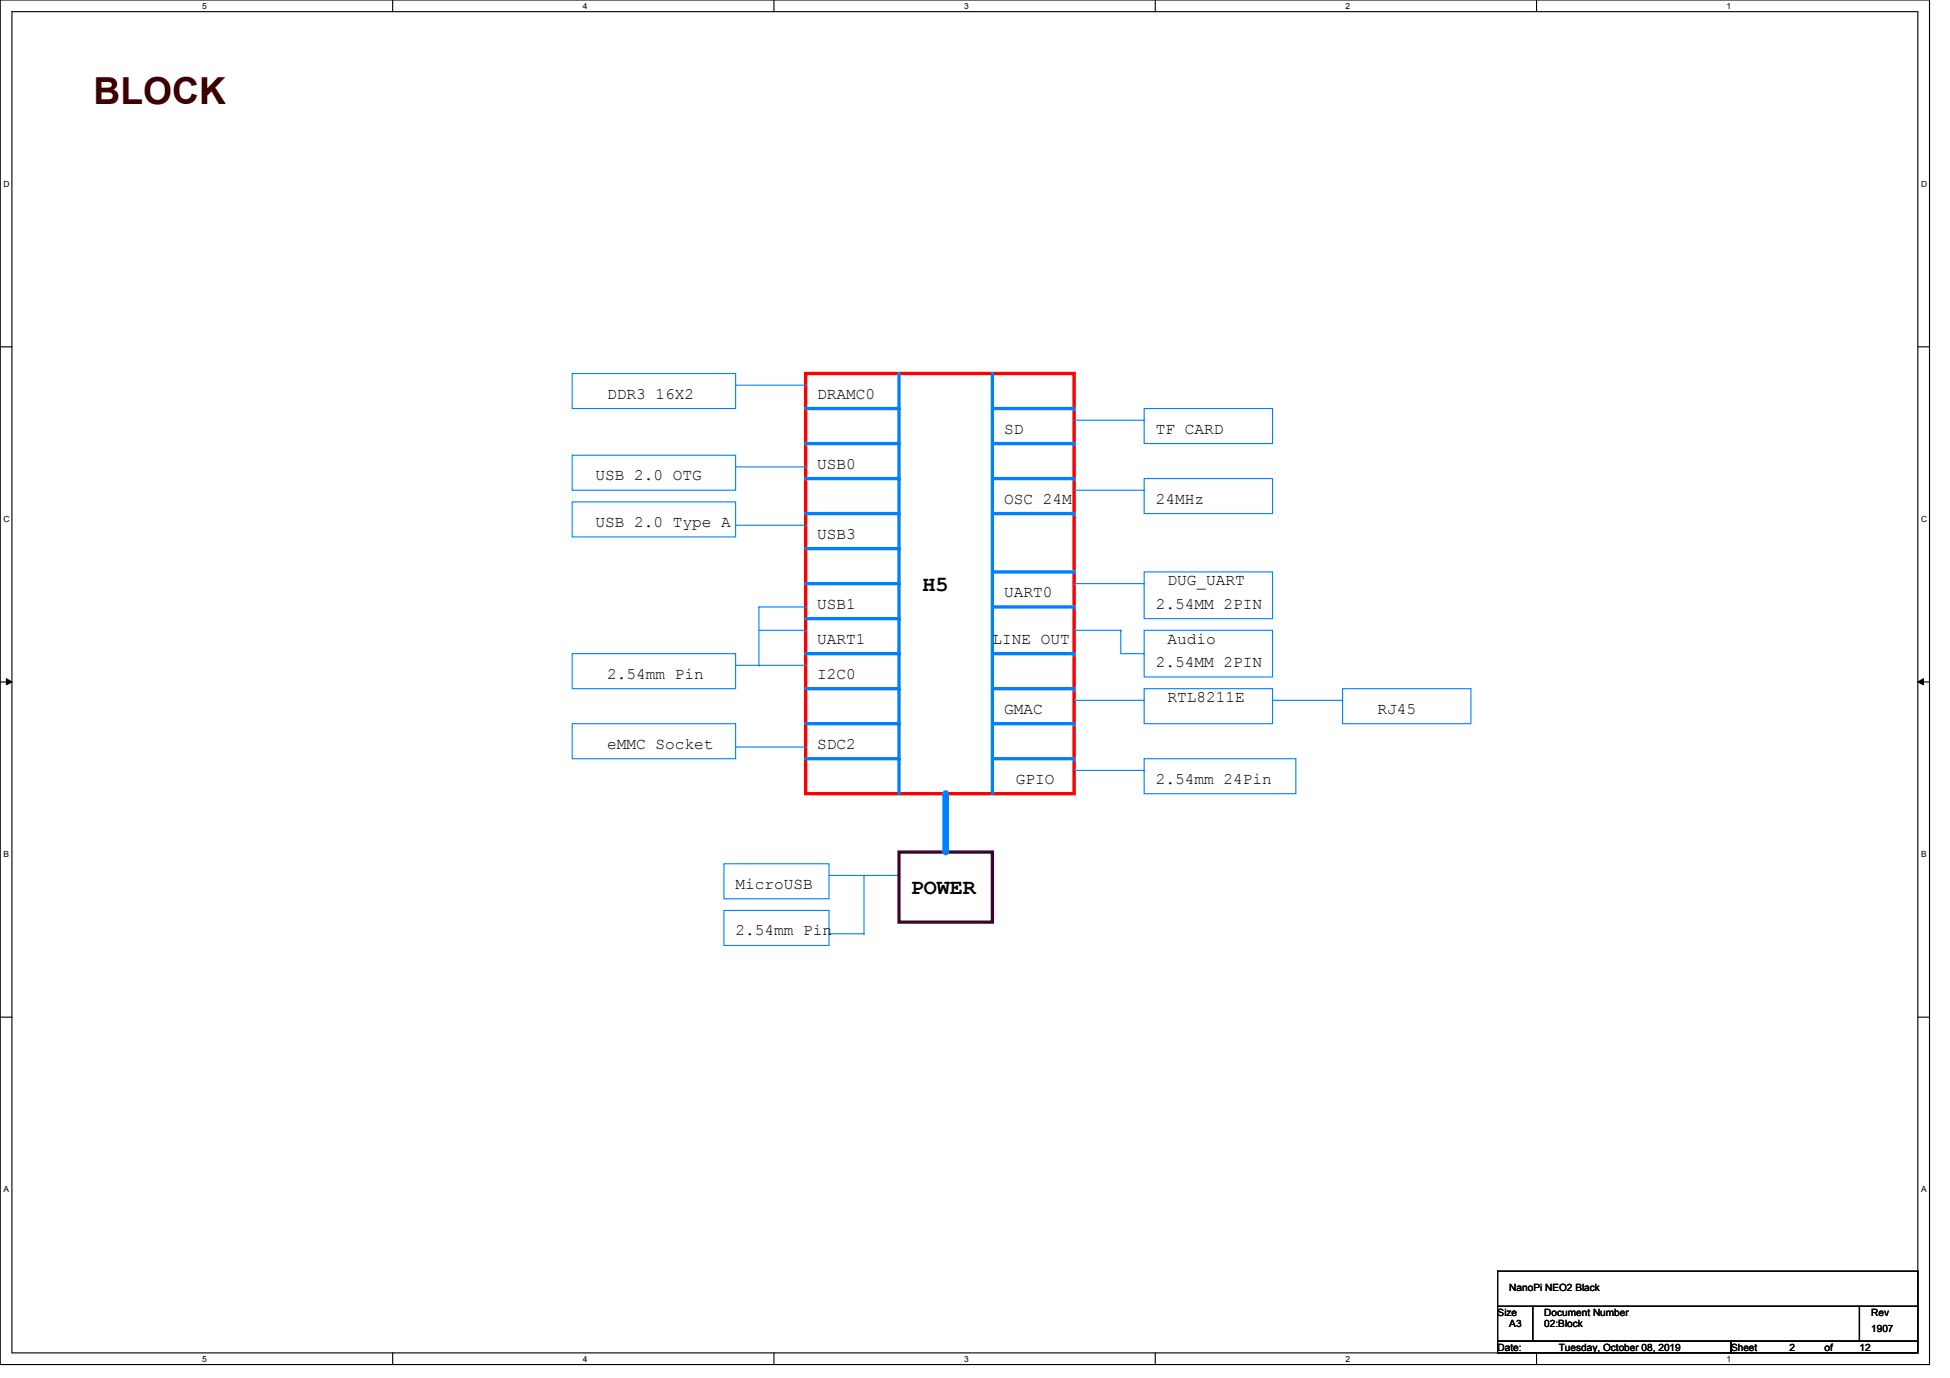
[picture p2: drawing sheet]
<svg xmlns="http://www.w3.org/2000/svg" width="297mm" height="210mm" viewBox="0 0 297 210" stroke-linecap="round" stroke-linejoin="round" font-family="sans-serif">
<path d="M0 0h293.9v207.9h-293.9zM1.8 1.8h290.3v204.3h-290.3z" fill="none" stroke="#000" stroke-width=".17"/>
<g fill="#fff">
<path d="M30.8 .3h.7v1.4h-.7z"/>
<path d="M30.8 206.3h.7v1.5h-.7z"/>
</g>
<path d="M59.8 0v1.8M59.8 206.1v1.8" fill="none" stroke="#000" stroke-width=".17"/>
<g fill="#fff">
<path d="M88.8 .3h.6v1.4h-.6z"/>
<path d="M88.8 206.3h.6v1.5h-.6z"/>
</g>
<path d="M117.9 0v1.8M117.9 206.1v1.8" fill="none" stroke="#000" stroke-width=".17"/>
<g fill="#fff">
<path d="M146.9 .3h.6v1.4h-.6z"/>
<path d="M146.9 206.3h.6v1.5h-.6z"/>
</g>
<path d="M176 0v1.8M176 206.1v1.8" fill="none" stroke="#000" stroke-width=".17"/>
<g fill="#fff">
<path d="M204.9 .3h.7v1.4h-.7z"/>
<path d="M204.9 206.3h.7v1.5h-.7z"/>
</g>
<path d="M234.1 0v1.8M234.1 206.1v1.8" fill="none" stroke="#000" stroke-width=".17"/>
<g fill="#fff">
<path d="M263 .3h.7v1.4h-.7z"/>
<path d="M263 206.3h.7v1.5h-.7z"/>
<path d="M.5 27.3h1v1.4h-1z"/>
<path d="M292.6 27.3h1v1.4h-1z"/>
<path d="M.5 78.3h1v1.5h-1z"/>
<path d="M292.6 78.3h1v1.5h-1z"/>
</g>
<path d="M0 52.8h1.8M292.1 52.8h1.8" fill="none" stroke="#000" stroke-width=".17"/>
<g fill="#fff">
<path d="M.5 129.4h.9v1.4h-.9z"/>
<path d="M292.6 129.4h.9v1.4h-.9z"/>
</g>
<path d="M0 103.9h1.8M292.1 103.9h1.8" fill="none" stroke="#000" stroke-width=".17"/>
<path d="M1 103.4l.8 .5-.8 .4zM292.1 103.9l.9-.5v.9z" fill="#000"/>
<path d="M1 103.4l.8 .5-.8 .4zM292.1 103.9l.9-.5v.9z" fill="none" stroke="#000" stroke-width=".15"/>
<g fill="#fff">
<path d="M.5 180.4h.8v1.5h-.8z"/>
<path d="M292.6 180.4h.8v1.5h-.8z"/>
</g>
<path d="M0 154.9h1.8M292.1 154.9h1.8" fill="none" stroke="#000" stroke-width=".17"/>
<path d="M122.7 56.9h40.9v64h-40.9z" fill="none" stroke="#f00" stroke-width=".51"/>
<path d="M122.7 67.6h14.2" fill="none" stroke="#0080ff" stroke-width=".51"/>
<circle cx="136.9" cy="67.6" r=".25" fill="#0080ff"/>
<path d="M122.7 83.6h14.2" fill="none" stroke="#0080ff" stroke-width=".51"/>
<circle cx="136.9" cy="83.6" r=".25" fill="#0080ff"/>
<path d="M122.7 78.2h14.2" fill="none" stroke="#0080ff" stroke-width=".51"/>
<circle cx="136.9" cy="78.2" r=".25" fill="#0080ff"/>
<path d="M163.6 64h10.7M174.3 62.2h19.5v5.4h-19.5zM174.3 64h.1" fill="none" stroke="#0080ff" stroke-width=".17"/>
<path d="M122.7 94.2h14.2" fill="none" stroke="#0080ff" stroke-width=".51"/>
<circle cx="136.9" cy="94.2" r=".25" fill="#0080ff"/>
<path d="M122.7 104.9h14.2" fill="none" stroke="#0080ff" stroke-width=".51"/>
<circle cx="136.9" cy="104.9" r=".25" fill="#0080ff"/>
<path d="M122.7 110.2h14.2" fill="none" stroke="#0080ff" stroke-width=".51"/>
<circle cx="136.9" cy="110.2" r=".25" fill="#0080ff"/>
<path d="M115.6 92.5h7.1M122.7 92.5h.1" fill="none" stroke="#0080ff" stroke-width=".17"/>
<path d="M122.7 115.6h14.2" fill="none" stroke="#0080ff" stroke-width=".51"/>
<circle cx="136.9" cy="115.6" r=".25" fill="#0080ff"/>
<path d="M151.2 72.9h12.4" fill="none" stroke="#0080ff" stroke-width=".51"/>
<circle cx="163.6" cy="72.9" r=".25" fill="#0080ff"/>
<path d="M151.2 78.2h12.4" fill="none" stroke="#0080ff" stroke-width=".51"/>
<circle cx="163.6" cy="78.2" r=".25" fill="#0080ff"/>
<path d="M163.6 74.7h10.7M174.3 72.9h19.5v5.3h-19.5zM174.3 74.7h.1" fill="none" stroke="#0080ff" stroke-width=".17"/>
<path d="M151.2 99.6h12.4" fill="none" stroke="#0080ff" stroke-width=".51"/>
<circle cx="163.6" cy="99.6" r=".25" fill="#0080ff"/>
<path d="M163.6 106.7h10.7M174.3 106.7h.1" fill="none" stroke="#0080ff" stroke-width=".17"/>
<path d="M151.2 104.9h12.4" fill="none" stroke="#0080ff" stroke-width=".51"/>
<circle cx="163.6" cy="104.9" r=".25" fill="#0080ff"/>
<path d="M204.5 104.9h19.6v5.3h-19.6z" fill="none" stroke="#0080ff" stroke-width=".17"/>
<path d="M136.9 56.9v64" fill="none" stroke="#0080ff" stroke-width=".51"/>
<circle cx="136.9" cy="56.9" r=".25" fill="#0080ff"/>
<path d="M110.3 131.6h16v5.3h-16zM126.3 133.3h10.6M136.9 133.3h.1" fill="none" stroke="#0080ff" stroke-width=".17"/>
<path d="M122.7 99.6h14.2" fill="none" stroke="#0080ff" stroke-width=".51"/>
<circle cx="136.9" cy="99.6" r=".25" fill="#0080ff"/>
<path d="M151.2 67.6h12.4" fill="none" stroke="#0080ff" stroke-width=".51"/>
<circle cx="163.6" cy="67.6" r=".25" fill="#0080ff"/>
<path d="M151.2 62.2h12.4" fill="none" stroke="#0080ff" stroke-width=".51"/>
<circle cx="163.6" cy="62.2" r=".25" fill="#0080ff"/>
<path d="M87.2 56.9h24.9v5.3h-24.9zM112.1 58.7h10.6M122.7 58.7h.1" fill="none" stroke="#0080ff" stroke-width=".17"/>
<path d="M122.7 62.2h14.2" fill="none" stroke="#0080ff" stroke-width=".51"/>
<circle cx="136.9" cy="62.2" r=".25" fill="#0080ff"/>
<path d="M136.9 129.8h14.3v10.7h-14.3z" fill="none" stroke="#400040" stroke-width=".51"/>
<path d="M144.1 120.9v8.9" fill="none" stroke="#0080ff" stroke-width="1"/>
<circle cx="144.1" cy="120.9" r=".51" fill="#0080ff"/>
<path d="M87.2 99.6h24.9v5.3h-24.9z" fill="none" stroke="#0080ff" stroke-width=".17"/>
<path d="M151.2 56.9v64" fill="none" stroke="#0080ff" stroke-width=".51"/>
<circle cx="151.2" cy="56.9" r=".25" fill="#0080ff"/>
<path d="M87.2 76.5h24.9v5.3h-24.9zM87.2 69.3h24.9v5.4h-24.9zM112.1 71.1h10.6M122.7 71.1h.1" fill="none" stroke="#0080ff" stroke-width=".17"/>
<path d="M122.7 72.9h14.2" fill="none" stroke="#0080ff" stroke-width=".51"/>
<circle cx="136.9" cy="72.9" r=".25" fill="#0080ff"/>
<path d="M112.1 80h10.6M122.7 80h.1M163.6 96h7.1M170.7 96h.1M163.6 117.3h10.7M174.3 115.6h23.1v5.3h-23.1zM174.3 117.3h.1" fill="none" stroke="#0080ff" stroke-width=".17"/>
<path d="M151.2 115.6h12.4" fill="none" stroke="#0080ff" stroke-width=".51"/>
<circle cx="163.6" cy="115.6" r=".25" fill="#0080ff"/>
<path d="M122.7 88.9h14.2" fill="none" stroke="#0080ff" stroke-width=".51"/>
<circle cx="136.9" cy="88.9" r=".25" fill="#0080ff"/>
<path d="M115.6 92.5h.1M115.6 92.5v8.8M170.7 96h.1M170.7 96v3.6h3.6M174.3 99.6h.1M174.3 104.9h19.5v5.3h-19.5zM193.8 106.7h10.7M204.5 106.7h.1" fill="none" stroke="#0080ff" stroke-width=".17"/>
<path d="M151.2 87.1h12.4" fill="none" stroke="#0080ff" stroke-width=".51"/>
<circle cx="163.6" cy="87.1" r=".25" fill="#0080ff"/>
<path d="M151.2 92.5h12.4" fill="none" stroke="#0080ff" stroke-width=".51"/>
<circle cx="163.6" cy="92.5" r=".25" fill="#0080ff"/>
<path d="M163.6 88.9h10.7M174.3 87.1h19.5v7.1h-19.5zM174.3 88.9h.1" fill="none" stroke="#0080ff" stroke-width=".17"/>
<path d="M151.2 110.2h12.4" fill="none" stroke="#0080ff" stroke-width=".51"/>
<circle cx="163.6" cy="110.2" r=".25" fill="#0080ff"/>
<g fill="none" stroke="#0080ff" stroke-width=".17">
<path d="M115.6 96h7.1M122.7 96h.1M174.3 96h19.5v7.1h-19.5zM87.2 110.2h24.9v5.4h-24.9zM112.1 101.3h10.6M112.1 113.8h10.6M115.6 101.3h.1M122.7 101.3h.1M122.7 113.8h.1M110.3 138.7h16v5.3h-16zM131.6 133.3h.1M131.6 133.3v8.9"/>
<path d="M126.3 142.2h5.3M131.6 142.2h.1"/>
</g>
<path d="M228.1 199h5.4v5.3h-5.4zM228.1 193.6h.1M228.1 193.6v5.4M228.1 193.6h64M233.5 199h49.7v5.3h-49.7zM283.2 199h8.9v5.3h-8.9zM292.1 193.6h.1M292.1 199h.1M292.1 193.6v5.4M228.1 204.3h35.6v1.8h-35.6zM263.7 204.3h28.4v1.8h-28.4z" fill="none" stroke="#000" stroke-width=".17"/>
<text font-size="5.7" fill="#400000" x="14.3" y="15.9">BLOCK</text>
<g font-size="3.3">
<text x="140.5" y="90">H5</text>
<text x="138.7" y="136.2">POWER</text>
</g>
<g font-size="2.5">
<text x="92.5" y="60.7">DDR3 16X2</text>
<text x="124.5" y="60.7">DRAMC0</text>
<text x="124.5" y="71.4">USB0</text>
<text x="152.9" y="66">SD</text>
<text x="176.1" y="66">TF CARD</text>
<text x="90.7" y="73.2">USB 2.0 OTG</text>
<text x="152.9" y="76.7">OSC 24M</text>
<text x="176.1" y="76.7">24MHz</text>
<text x="90.7" y="80.3">USB 2.0 Type A</text>
<text x="124.5" y="82">USB3</text>
<text x="177.8" y="89.2">DUG_UART</text>
<text x="124.5" y="92.7">USB1</text>
<text x="152.9" y="90.9">UART0</text>
<text x="176.1" y="92.7">2.54MM 2PIN</text>
<text x="124.5" y="98">UART1</text>
<text x="151.2" y="98">LINE OUT</text>
<text x="176.1" y="101.6">2.54MM 2PIN</text>
<text x="177.8" y="98">Audio</text>
<text x="92.5" y="103.4">2.54mm Pin</text>
<text x="124.5" y="103.4">I2C0</text>
<text x="177.8" y="106.9">RTL8211E</text>
<text x="152.9" y="108.7">GMAC</text>
<text x="209.8" y="108.7">RJ45</text>
<text x="92.5" y="114">eMMC Socket</text>
<text x="124.5" y="114">SDC2</text>
<text x="154.7" y="119.4">GPIO</text>
<text x="176.1" y="119.4">2.54mm 24Pin</text>
<text x="112.1" y="135.4">MicroUSB</text>
<text x="112.1" y="142.5">2.54mm Pin</text>
</g>
<g font-size="1.5">
<text x="229.9" y="196.7">NanoPi NEO2 Black</text>
<text x="228.1" y="200.4">Size</text>
<text x="229.9" y="202.2">A3</text>
<text x="235.2" y="200.4">Document Number</text>
<text x="235.2" y="202.2">02:Block</text>
<text x="285" y="202.9">1907</text>
<text x="285" y="200.4">Rev</text>
<text x="228.1" y="205.7">Date:</text>
<text x="237.4" y="205.7">Tuesday, October 08, 2019</text>
<text x="263.7" y="205.7">Sheet</text>
<text x="272.6" y="205.7">2</text>
<text x="277.9" y="205.7">of</text>
<text x="283.2" y="205.7">12</text>
</g>
<g font-size="1.3">
<text x="30.8" y="1.4">5</text>
<text x="88.8" y="1.4">4</text>
<text x="146.9" y="1.4">3</text>
<text x="204.9" y="1.4">2</text>
<text x="263" y="1.4">1</text>
<text x=".5" y="28.4">D</text>
<text x="292.6" y="28.4">D</text>
<text x=".5" y="79.5">C</text>
<text x="292.6" y="79.5">C</text>
<text x=".5" y="130.6">B</text>
<text x="292.6" y="130.6">B</text>
<text x=".5" y="181.6">A</text>
<text x="292.6" y="181.6">A</text>
<text x="30.8" y="207.5">5</text>
<text x="88.8" y="207.5">4</text>
<text x="146.9" y="207.5">3</text>
<text x="204.9" y="207.5">2</text>
<text x="263" y="207.5">1</text>
</g>
</svg>
